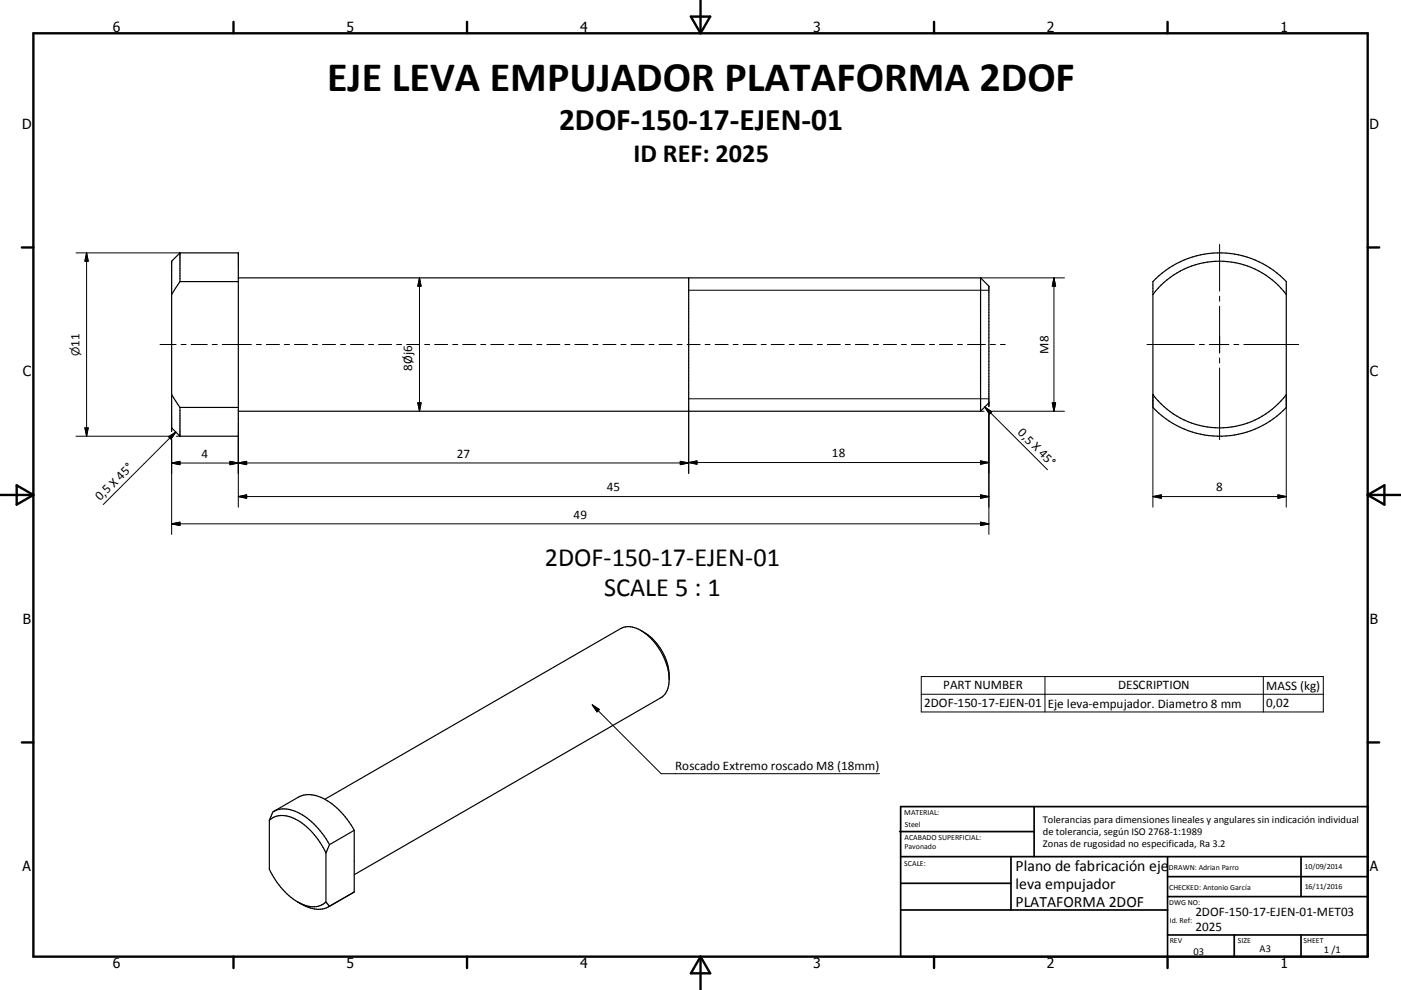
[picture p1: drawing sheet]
<svg xmlns="http://www.w3.org/2000/svg" width="420mm" height="297mm" viewBox="0 0 420 297" stroke-linecap="round" stroke-linejoin="round" font-family="sans-serif">
<g fill="none" stroke="#000" stroke-width=".36">
<path d="M54 75.9l-2.5 2.5v50l2.5 2.5M54 75.9h17.5v55h-17.5M54 75.9v8.6M54 84.5l-2.5 3.9M54 84.5h17.5M71.5 83.4h222.5M206.5 83.4v40M294 83.4v40M294 83.4l2.5 2.5v35l-2.5 2.5M345.7 88.4a25 25 0 0 1 39.9 0M346.5 83.6a27.5 27.5 0 0 1 39.1 .9v37.7a27.4 27.4 0 0 1-39.9 0v-37.7zM51.5 118.4l2.5 3.8"/>
<path d="M345.7 118.4a25 25 0 0 0 39.9 0M54 122.2h17.5M54 122.2v8.7M71.5 123.4h222.5M192.1 189.2a16.2 16.2 0 0 1 8.5 14.6M97.4 239.8l88.7-51.2a7 7 0 0 1 7.6 1.7 18.4 18.4 0 0 1 6.8 15 5.5 5.5 0 0 1-2.4 4l-91.9 53.1M80.8 246.1v14.7a22.7 22.7 0 0 0 8.4 9.8M80.8 246.1l1-2.5 7.7-4.4a8.9 8.9 0 0 1 9.4 1.5 24.9 24.9 0 0 1 7.3 8.4M80.8 246.1a6.8 6.8 0 0 1 8.4 0 22.3 22.3 0 0 1 8.5 9.8M82.3 243.3a9.1 9.1 0 0 1 9 1.6 25.1 25.1 0 0 1 7.5 8.5M97.7 255.9v14.7M98.8 253.4l-1.1 2.5"/>
<path d="M106.2 249.1v18.5M106.2 249.1l-7.4 4.3M89.2 270.6a6.9 6.9 0 0 0 8.5 0M106.2 267.6l-7.4 4.3-1.1-1.3M106.2 267.6l-7.9 4.6a8.3 8.3 0 0 1-8-1l-1.1-.6"/>
</g>
<g fill="none" stroke="#000" stroke-width=".3">
<path d="M22.8 75.9h31.2M26 75.9v55M26 75.9l.4 2.5h-.9zM365.6 73.4v14M125.8 83.4l.4 2.5h-.9zM125.8 83.4v40M206.5 87.1h90M294 83.4h25.2M316 83.4v40M316 83.4l.5 2.5h-1zM365.6 88.9v1.5M365.6 91.9v14"/>
<path d="M48 103.4h4.8M54.3 103.4h1.5M57.3 103.4h4.8M63.6 103.4h1.5M66.6 103.4h8.8M76.9 103.4h1.5M79.9 103.4h3.9M85.3 103.4h1.5M88.3 103.4h3.9M93.7 103.4h1.5M96.7 103.4h3.9M102.1 103.4h1.5"/>
<path d="M105.1 103.4h3.9M110.5 103.4h1.5M113.5 103.4h3.9M118.9 103.4h1.5M121.9 103.4h3.9M127.3 103.4h1.5M130.3 103.4h3.9M135.7 103.4h1.5M138.7 103.4h3.9M144.1 103.4h1.5M147.1 103.4h3.9M152.5 103.4h1.5"/>
<path d="M155.5 103.4h3.9M160.9 103.4h1.5M163.9 103.4h4M169.4 103.4h1.5M172.4 103.4h3.9M177.8 103.4h1.5M180.8 103.4h3.9M186.2 103.4h1.5M189.2 103.4h3.9M194.6 103.4h1.5M197.6 103.4h3.9M203 103.4h1.5"/>
<path d="M206 103.4h3.9M206.5 119.6h90M211.4 103.4h1.5M214.4 103.4h3.9M219.8 103.4h1.5M222.8 103.4h3.9M228.2 103.4h1.5M231.2 103.4h3.9M236.6 103.4h1.5M239.6 103.4h3.9M245 103.4h1.5M248 103.4h3.9"/>
<path d="M253.4 103.4h1.5M256.4 103.4h3.9M261.8 103.4h1.5M264.8 103.4h4M270.3 103.4h1.5M273.3 103.4h3.9M278.7 103.4h1.5M281.7 103.4h3.9M287.1 103.4h1.5M290.1 103.4h5.3M296.9 103.4h1.5M299.9 103.4h1.5"/>
<path d="M343.9 103.4h14.2M345.7 118.4v33.8M359.6 103.4h1.5M362.6 103.4h5.8M365.6 107.4v1.5M365.6 110.4v21.5M369.9 103.4h1.5M372.9 103.4h16.4M385.6 118.4v33.8M22.8 130.9h27.8M25.5 128.4h.9l-.4 2.5zM50.6 131l2.1-1.4-1.4 2.1z"/>
<path d="M51.5 138.9l2.5-.5v1zM51.5 128.4v1M51.5 131.8v28.5M52.7 129.6l-21.7 21.8M52.9 130.9h1.1M68.9 138.4l5 1v-1l-5 1zM71.5 130.9v21.3M125.3 120.9h.9l-.4 2.5zM204 138.4l2.5 .5-2.5 .5zM206.5 138.9h-155M206.5 123.4v18.7M206.5 138.8h90"/>
<path d="M206.5 138.8l2.5-.5v1zM294 123.4h1M294 138.3l2.5 .5-2.5 .5zM295.2 122.1l18.8 18.8M295.2 122.1l2.1 1.4-.6 .7zM296.5 120.9v1.1M296.5 124.3v36M297.4 123.4h21.8M315.5 120.9h1l-.5 2.5zM51.5 157.2l2.5-.6v1.1zM51.5 157.2h245M71.5 149l2.4-.5v1z"/>
<path d="M71.5 149h225M294 148.5l2.5 .5-2.5 .5zM294 156.6l2.5 .6-2.5 .5zM345.7 149h39.9M345.7 149l2.4-.5v1zM383.1 148.5l2.5 .5-2.5 .5zM177.6 211.5l20.6 20.6h65.5M177.6 211.5l2.1 1.4-.7 .7zM276.2 203h120.5v10.6h-120.5zM276.2 208.3h120.5M313.3 203v10.6M378.8 203v10.6"/>
</g>
<g fill="none" stroke="#000" stroke-width=".71">
<path d="M10 10h400v277h-400zM70 6.6v3.4M140 6.6v3.4M207.1 5h5.8l-2.9 5zM210 0v10M280 6.6v3.4M350 6.6v3.4M6.6 74.2h3.4M410 74.2h3.5M0 148.5h10M5 145.6l5 2.9-5 2.9zM410 148.5h10.1"/>
<path d="M410 148.5l5.1-2.9v5.8zM6.6 222.7h3.4M410 222.7h3.5M70 287v3.4M140 287v3.4M210 287v10M210 287l2.9 5h-5.8zM280 287v3.4M350 287v3.4"/>
</g>
<g fill="none" stroke="#000" stroke-width=".51">
<path d="M269.7 249.5h40.3M270 242h140v45h-140zM270 257h140M303.1 257v16M310 242v15M350 257v30M390.1 257v12M270 265h33.1M270 273h80M350 269h60M350 263h60M350 280.5h60"/>
<path d="M370 280.5v6.5M390.1 280.5v6.5"/>
</g>
<g fill="#000" stroke="#000" stroke-width=".3">
<path d="M26 75.9l.4 2.5h-.9zM125.8 83.4l.4 2.5h-.9zM316 83.4l.5 2.5h-1zM25.5 128.4h.9l-.4 2.5zM50.6 131l2.1-1.4-1.4 2.1zM51.5 138.9l2.5-.5v1zM68.9 138.4l2.6 .5-2.6 .5zM71.5 138.9l2.4-.5v1zM125.3 120.9h.9l-.4 2.5zM204 138.4l2.5 .5-2.5 .5zM206.5 138.8l2.5-.5v1zM294 138.3l2.5 .5-2.5 .5z"/>
<path d="M295.2 122.1l2.1 1.4-.6 .7zM315.5 120.9h1l-.5 2.5zM51.5 157.2l2.5-.6v1.1zM71.5 149l2.4-.5v1zM294 156.6l2.5 .6-2.5 .5zM294 148.5l2.5 .5-2.5 .5zM345.7 149l2.4-.5v1zM383.1 148.5l2.5 .5-2.5 .5zM177.6 211.5l2.1 1.4-.7 .7z"/>
</g>
<text font-size="12.6" x="98.1" y="27.2">EJE LEVA EMPUJADOR PLATAFORMA 2DOF</text>
<text font-size="9.4" x="167.6" y="39">2DOF-150-17-EJEN-01</text>
<g font-size="7.9">
<text x="189.9" y="48.5">ID REF: 2025</text>
<text x="163.3" y="169.9">2DOF-150-17-EJEN-01</text>
<text x="181.1" y="178.9">SCALE 5 : 1</text>
</g>
<g font-size="4.7">
<text x="304.5" y="261.2">Plano de fabricación eje</text>
<text x="304.5" y="266.6">leva empujador</text>
<text x="304.5" y="272">PLATAFORMA 2DOF</text>
</g>
<g font-size="4.2">
<text x="33.9" y="9.6">6</text>
<text x="103.9" y="9.6">5</text>
<text x="173.9" y="9.6">4</text>
<text x="243.8" y="9.6">3</text>
<text x="313.9" y="9.6">2</text>
<text x="383.9" y="9.6">1</text>
<text x="6.7" y="38.7">D</text>
<text x="410.5" y="38.7">D</text>
<text x="6.9" y="112.9">C</text>
<text x="410.7" y="112.9">C</text>
<text x="6.9" y="187.1">B</text>
<text x="410.7" y="187.1">B</text>
<text x="6.8" y="261.4">A</text>
<text x="410.7" y="261.4">A</text>
<text x="33.9" y="290.4">6</text>
<text x="103.9" y="290.4">5</text>
<text x="173.9" y="290.4">4</text>
<text x="243.8" y="290.4">3</text>
<text x="313.9" y="290.4">2</text>
<text x="383.9" y="290.4">1</text>
</g>
<g font-size="3.9">
<text x="23.8" y="104" transform="rotate(-90 23.8 104)">11</text>
<text x="314.4" y="106.1" transform="rotate(-90 314.4 106.1)">M8</text>
<text x="123.5" y="111.2" transform="rotate(-90 123.5 111.2)">8Øj6</text>
<text x="305" y="130" transform="rotate(45 305 130)">0,5 X 45°</text>
<text x="60.5" y="137.4">4</text>
<text x="137" y="137.4">27</text>
<text x="249.4" y="137.2">18</text>
<text x="181.9" y="147.4">45</text>
<text x="364.7" y="147.4">8</text>
<text x="30.1" y="150.4" transform="rotate(-45 30.1 150.4)">0,5 X 45°</text>
<text x="172" y="155.6">49</text>
<text x="282.8" y="206.8">PART NUMBER</text>
<text x="335.3" y="206.8">DESCRIPTION</text>
<text x="379.6" y="207">MASS (kg)</text>
<text x="277.1" y="212.2">2DOF-150-17-EJEN-01</text>
<text x="314.2" y="212.3">Eje leva-empujador. Diametro 8 mm</text>
<text x="379.6" y="212.2">0,02</text>
<text x="202.4" y="231.1">Roscado Extremo roscado M8 (18mm)</text>
<text x="358.4" y="274.9">2DOF-150-17-EJEN-01-MET03</text>
<text x="358.4" y="279.4">2025</text>
</g>
<text font-size="3.3" x="23.8" y="106.8" transform="rotate(-90 23.8 106.8)">⌀</text>
<g font-size="3.1">
<text x="312.7" y="246.8">Tolerancias para dimensiones lineales y angulares sin indicación individual</text>
<text x="312.7" y="250.4">de tolerancia, según ISO 2768-1:1989</text>
<text x="312.7" y="254">Zonas de rugosidad no especificada, Ra 3.2</text>
<text x="357.8" y="286.5">03</text>
<text x="377.6" y="285.6">A3</text>
<text x="396.9" y="285.9">1 /1</text>
</g>
<g font-size="2.4">
<text x="271.1" y="244.4">MATERIAL:</text>
<text x="271.2" y="252">ACABADO SUPERFICIAL:</text>
<text x="271.3" y="248">Steel</text>
<text x="271.2" y="254.7">Pavonado</text>
<text x="271.1" y="259.7">SCALE:</text>
<text x="350.4" y="260.9">DRAWN: Adrian Parro</text>
<text x="391.1" y="260.6">10/09/2014</text>
<text x="350.5" y="267">CHECKED: Antonio García</text>
<text x="391.2" y="266.7">16/11/2016</text>
<text x="350.5" y="271.4">DWG NO:</text>
<text x="350.7" y="276.9">Id. Ref:</text>
<text x="350.7" y="282.8">REV</text>
<text x="371.1" y="282.9">SIZE</text>
<text x="390.8" y="283">SHEET</text>
</g>
</svg>
